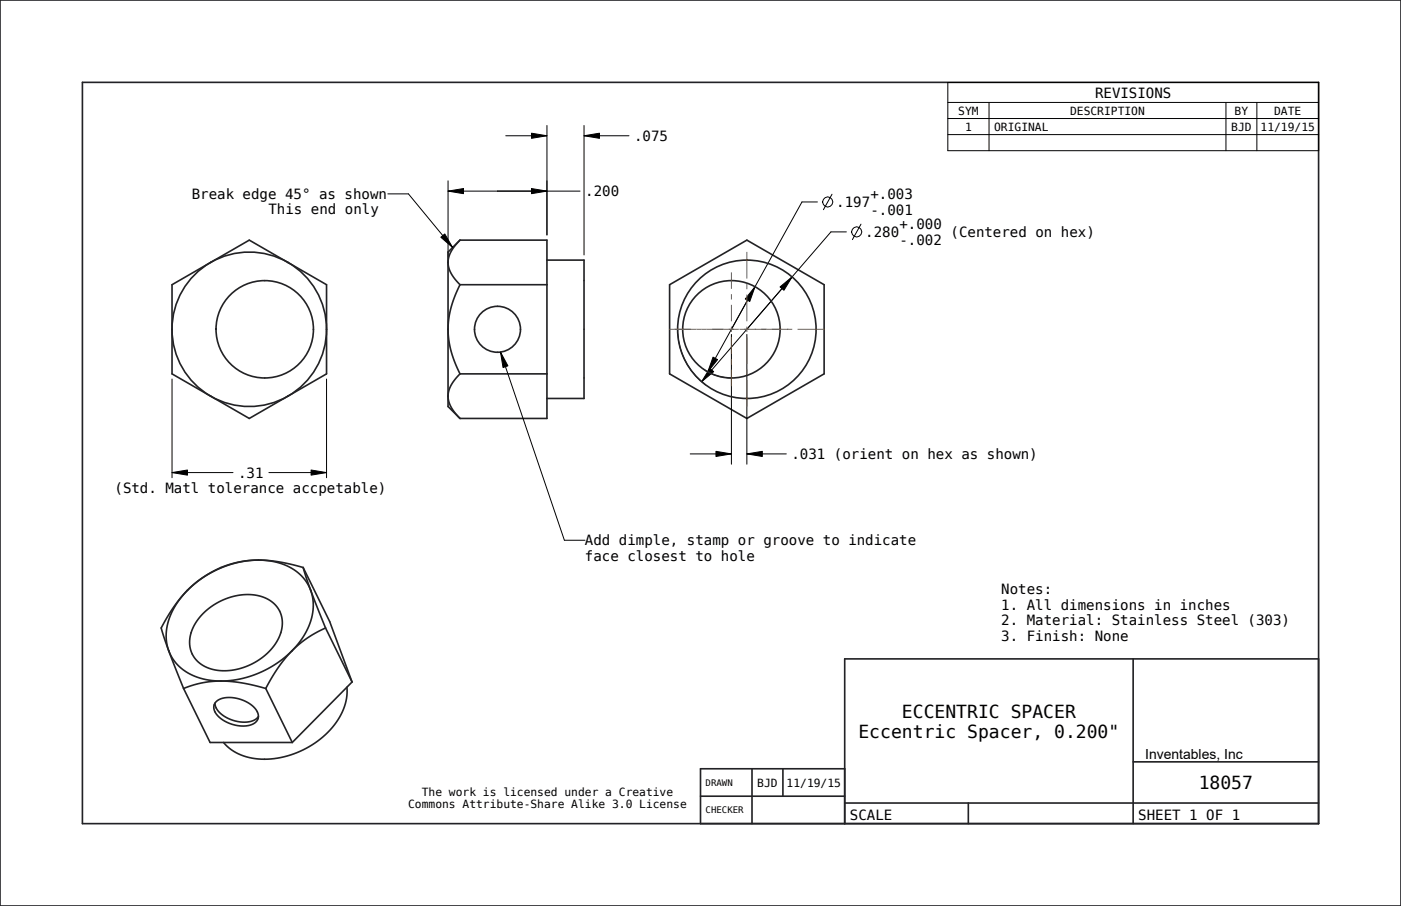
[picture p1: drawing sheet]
<svg xmlns="http://www.w3.org/2000/svg" width="432mm" height="279mm" viewBox="0 0 432 279" stroke-linecap="round" stroke-linejoin="round" font-family="sans-serif">
<g fill="none" stroke="#222226" stroke-width=".51">
<path d="M0 0h431.8v279.4h-431.8zM25.4 25.4h381v228.6h-381zM168.6 74.1v54.9M206.4 87.8l23.8-13.7 23.8 13.7v27.5l-23.8 13.7-23.8-13.7zM101.6 191.7l6.9 18.6-18.4 18.7h-25.3M349.2 203.2v50.8M406.4 203.2h-146.1l.1 50.8M231.8 237.1v16.9M241.3 237.1v8.4M260.4 237.1h-44.5v16.9M349.2 234.9h57.2M215.9 245.5h44.5"/>
<path d="M260.3 247.6h146.1M298.4 247.6v6.4"/>
</g>
<g fill="none" stroke="#000" stroke-width=".31">
<path d="M168.6 38.7v33.8M180 38.7v39.9M292.1 25.4h114.3v21.1h-114.3zM292.1 31.6h114.3M292.1 36.6h114.3M304.8 31.6v14.9M377.9 31.6v14.9M387.4 31.6v14.9M138.1 58.9l4.8-.8v1.6zM138.1 55.8v23.5M138.1 58.9h40.7M155.9 41.9h12.7"/>
<path d="M163.8 58.1l4.8 .8-4.8 .8zM163.8 41.1l4.8 .8-4.8 .8zM180 41.9l4.8-.8v1.6zM180 41.9h13.9M256.4 59.9l-2.6 4.8M292.1 41.5h114.3M251.9 62.3h-4.7l-29 52.4M260.9 71.5h-4.8l-39.8 46.2M265.4 69.1l-2.7 4.8M232.7 88.4l-1.6 4.6-1.4-.8zM240.4 88.5l3.7-3.1-2.5 4.1zM53 116.9v30.4"/>
<path d="M100.6 116.9v30.4M208.9 101.5a21.3 21.3 0 0 0 8.6 17.2M216.8 113.8a15 15 0 0 0 8.6 2.8M218.8 113.6l1.2 1-3.7 3.1zM219.8 110.1l1.4 .8-3 3.8zM225.4 103.1v40.1M230.2 103.1v40.1M212.7 140h12.7M220.7 139.2l4.7 .8-4.7 .8zM230.2 140l4.8-.8v1.6zM230.2 140h12.1M53 145.7l4.8-.8v1.6z"/>
<path d="M53 145.7h18.8M82.9 145.7h17.7M95.9 144.9l4.7 .8-4.7 .8z"/>
<circle cx="255.1" cy="62.3" r="1.56"/>
<circle cx="264" cy="71.5" r="1.56"/>
</g>
<path d="M138.1 58.9l4.8-.8v1.6zM163.8 58.1l4.8 .8-4.8 .8zM163.8 41.1l4.8 .8-4.8 .8zM180 41.9l4.8-.8v1.6zM232.7 88.4l-1.6 4.6-1.4-.8zM240.4 88.5l3.7-3.1-2.5 4.1zM218.8 113.6l1.2 1-3.7 3.1zM219.8 110.1l1.4 .8-3 3.8zM220.7 139.2l4.7 .8-4.7 .8zM230.2 140l4.8-.8v1.6zM53 145.7l4.8-.8v1.6zM95.9 144.9l4.7 .8-4.7 .8z" fill="#000"/>
<!-- layer: 02___PRT_ALL_AXES -->
<g fill="none" stroke="#222226" stroke-width=".51">
<path d="M141.8 74.1a9.1 9.1 0 0 0-3.6 8.1l1.2 2.7 2.4 2.9M141.8 74.1l-3.7 3.6v47.7l3.7 3.6M141.8 74.1h26.8M53 87.8l23.8-13.7 23.8 13.7v27.5l-23.8 13.7-23.8-13.7zM141.8 87.8a27.5 27.5 0 0 0 0 27.5M141.8 87.8h26.8M168.6 80.2h11.4v42.7h-11.4M141.8 115.3a9.1 9.1 0 0 0-3.6 8.2l1.2 2.6 2.4 2.9M141.8 115.3h26.8M141.8 129h26.8M79.6 172.7l6.8 .7 7 1.6M79.6 172.7a30.5 30.5 0 0 0-21.8 9.3"/>
<path d="M79.6 172.7a16.6 16.6 0 0 1 15.6 8l.6 1.3M79.6 172.7a31.8 31.8 0 0 0-21.8 9.3M93.4 175l2.4 7M93.4 175l8.2 16.7M57.8 182a47.4 47.4 0 0 0-8.1 11.7l2.3 7M57.8 182a19 19 0 0 0-6.2 17.3l.4 1.4M62.6 189.2a18.5 18.5 0 0 1 19.1-4.8 8.6 8.6 0 0 1 4.1 12.5 18.9 18.9 0 0 1-21.4 9.2 8.6 8.6 0 0 1-4.8-12.8l1.1-1.8zM95.8 182l4.5 11.7M95.8 182a17.5 17.5 0 0 1-4.5 17.3l-1.3 1.4M100.3 193.7a33 33 0 0 0-10.3 7M100.3 193.7l8.2 16.6M52 200.7l4.6 11.6"/>
<path d="M52 200.7a15.5 15.5 0 0 0 14.2 9.3h1.9M56.6 212.3l8.2 16.7M66.3 216.8a6.9 6.9 0 0 0 5.4 5.3 7.4 7.4 0 0 0 7.8-1l.1-.1M66.6 216.4a8.5 8.5 0 0 1 8.8-.2 5.9 5.9 0 0 1 4.2 5 3.9 3.9 0 0 1-4.2 2.7 10.1 10.1 0 0 1-9.3-4.7l-.2-1.4zM68.1 210l-3.1 .2-3 .5-5.4 1.6M68.1 210a49.6 49.6 0 0 1 13.8 2.3M81.9 212.3l8.2 16.7M90 200.7l-2.3 2.5-2.1 2.9-3.7 6.2M90 200.7a31.8 31.8 0 0 1-21.9 9.3M106.9 211.9a18.5 18.5 0 0 1-7.3 15.3 26.5 26.5 0 0 1-24.5 5.9 13.4 13.4 0 0 1-6.2-4.1"/>
<circle cx="76.8" cy="101.5" r="23.8"/>
<circle cx="81.6" cy="101.6" r="15"/>
<circle cx="153.3" cy="101.6" r="7.1"/>
<circle cx="225.4" cy="101.6" r="15"/>
<circle cx="230.2" cy="101.6" r="21.3"/>
</g>
<g fill="none" stroke="#963" stroke-width=".31">
<path d="M230.2 77.7v8.2M225.4 84v5.1M225.4 90.7v1.7M225.4 94v5.1M230.2 87.6v1.6M230.2 90.8v8.3M206.3 101.5h21.4M225.4 100.7v1.7M225.4 104v5.1M225.4 110.7v1.7M225.4 114v5.1M227.9 101.5h16.3"/>
<path d="M230.2 100.7v1.7M230.2 104v8.3M230.2 113.9v1.6M230.2 117.2v8.2M245.8 101.5h8.3"/>
</g>
<!-- layer: BALLOONS -->
<path d="M135.9 73.2l1.2-1.1 2.4 4.2zM154.3 108.6l2.2 4.2-1.5 .5z" fill="#000"/>
<path d="M119.5 59.8h6.4l13.6 16.5M135.9 73.2l1.2-1.1 2.4 4.2zM154.3 108.6l2.2 4.2-1.5 .5zM154.3 108.6l19.6 58h6.4" fill="none" stroke="#000" stroke-width=".31"/>
<g font-size="5.6">
<text x="278" y="221.4">ECCENTRIC SPACER</text>
<text x="264.6" y="227.5">Eccentric Spacer, 0.200&quot;</text>
<text x="369.4" y="243.3">18057</text>
</g>
<g font-size="4.3">
<text x="337.5" y="30.1">REVISIONS</text>
<text x="195.4" y="43.5">.075</text>
<text x="59.1" y="61.4">Break edge 45° as shown</text>
<text x="180.4" y="60.5">.200</text>
<text x="257.8" y="63.9">.197</text>
<text x="268.3" y="61.5">+.003</text>
<text x="82.7" y="66.1">This end only</text>
<text x="268.3" y="66.3">-.001</text>
<text x="277.2" y="70.7">+.000</text>
<text x="266.7" y="73.1">.280</text>
<text x="277.2" y="75.5">-.002</text>
<text x="293" y="73.1">(Centered on hex)</text>
<text x="243.9" y="141.6">.031 (orient on hex as shown)</text>
<text x="73.4" y="147.3">.31</text>
<text x="35.3" y="152.1">(Std. Matl tolerance accpetable)</text>
<text x="180.3" y="168.2">Add dimple, stamp or groove to indicate</text>
<text x="180.3" y="173">face closest to hole</text>
<text x="308.6" y="183.2">Notes:</text>
<text x="308.6" y="188">1. All dimensions in inches</text>
<text x="308.6" y="192.8">2. Material: Stainless Steel (303)</text>
<text x="308.6" y="197.5">3. Finish: None</text>
<text x="353" y="234.2">Inventables, Inc</text>
<text x="261.9" y="252.8">SCALE</text>
<text x="350.8" y="252.8">SHEET 1 OF 1</text>
</g>
<g font-size="3.5">
<text x="295.3" y="35.3">SYM</text>
<text x="329.8" y="35.3">DESCRIPTION</text>
<text x="380.5" y="35.3">BY</text>
<text x="392.7" y="35.3">DATE</text>
<text x="297.4" y="40.3">1</text>
<text x="306.4" y="40.3">ORIGINAL</text>
<text x="379.5" y="40.3">BJD</text>
<text x="388.5" y="40.3">11/19/15</text>
<text x="130" y="245.3">The work is licensed under a Creative</text>
<text x="233.4" y="242.6">BJD</text>
<text x="242.4" y="242.6">11/19/15</text>
<text x="125.8" y="249.1">Commons Attribute-Share Alike 3.0 License</text>
</g>
<g font-size="2.8">
<text x="217.5" y="242.3">DRAWN</text>
<text x="217.5" y="250.8">CHECKER</text>
</g>
</svg>
